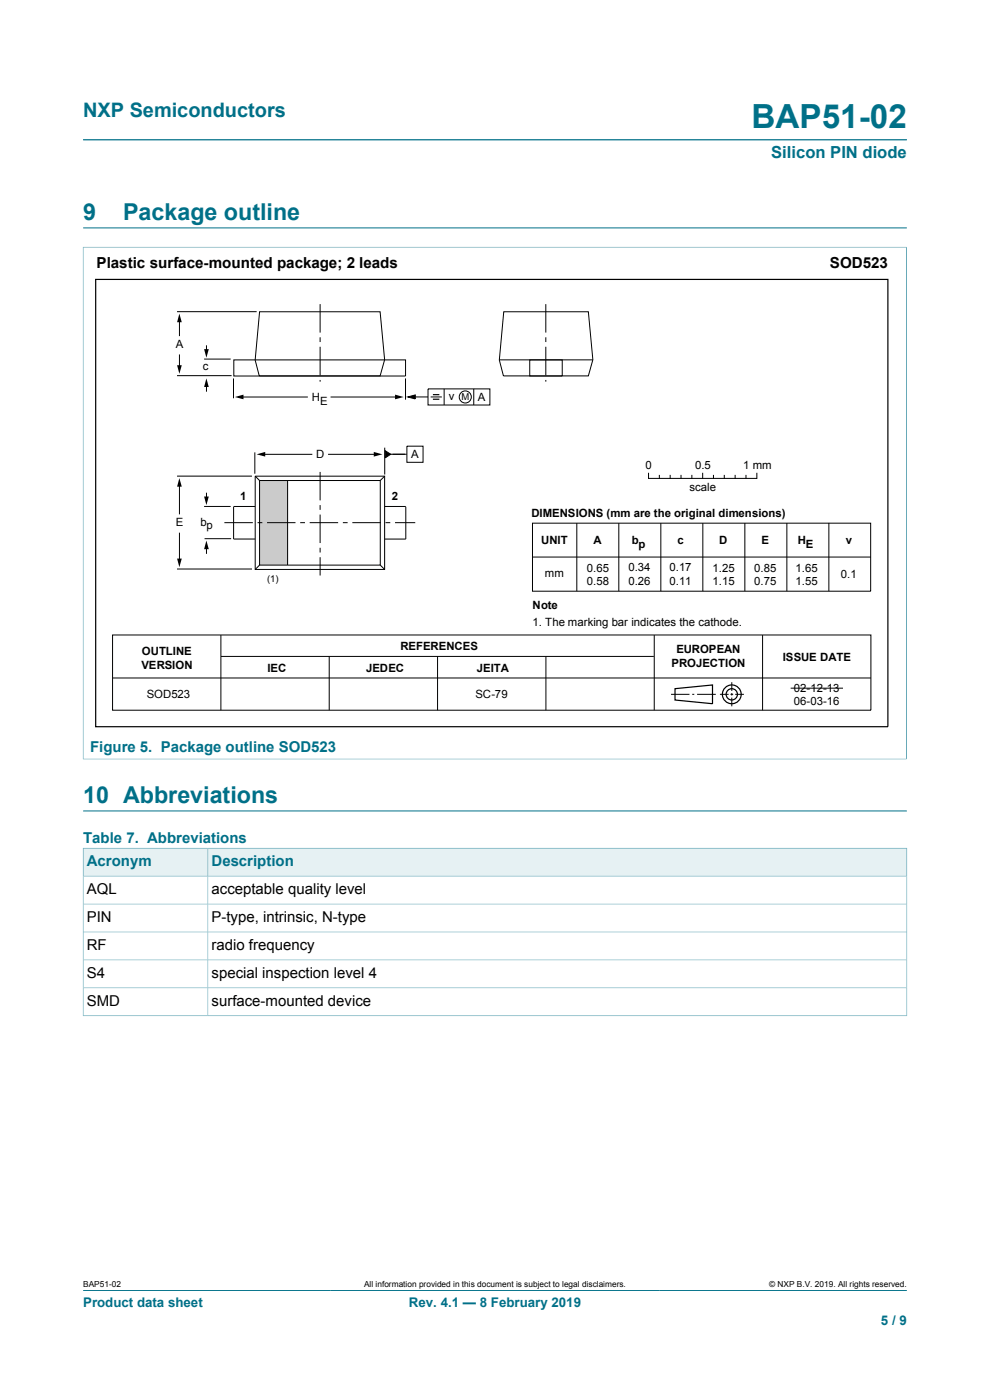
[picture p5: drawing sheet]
<svg xmlns="http://www.w3.org/2000/svg" width="210mm" height="297mm" viewBox="0 0 210 297" stroke-linecap="round" stroke-linejoin="round" font-family="sans-serif">
<path d="M17.6 29.7h174.8M17.6 52.4h174.7M17.6 52.4v108.7M17.6 48.3h174.8M192.3 52.4v108.7M17.6 161h174.7M17.6 273.8h174.8" fill="none" stroke="#007088" stroke-width=".21"/>
<g fill="none" stroke="#000" stroke-width=".21">
<path d="M37.6 66.1h16.8M37.6 79.7h11.5M38.1 67.5v3.8M38.1 75.2v3.2M43.3 76.2h5.6M43.8 73.3v1.7M43.8 81.2v1.9M49.5 80.3v4.2M50.6 84.2h14.7M54.1 96v4.5M55.2 96.4h11M69.6 96.4h10.4"/>
<path d="M70.1 84.2h14.4M81.6 95v5.7M86 80.3v4.5M37.6 101h15.8M38.1 102.4v6.7M38.1 113v6.4M43.3 107.4h5.6M43.4 114.3h5.6M43.8 104.5v1.7M43.8 115.6v1.9M137.6 100.4v1.1M137.6 101.5h22.9"/>
<path d="M139.9 100.9v.6M142.2 100.9v.6M144.5 100.9v.6M146.8 100.9v.6M149.1 100.4v1.1M151.3 100.9v.6M153.6 100.9v.6M155.9 100.9v.6M158.2 100.9v.6M160.5 100.4v1.1M23.9 134.7h160.8v16h-160.8zM37.6 120.7h15.8"/>
<path d="M46.9 134.7v16M46.9 139.3h91.8M69.8 139.3v11.4M92.8 139.3v11.4M115.8 139.3v11.4M138.8 134.7v16M161.8 134.7v16M23.9 143.8h160.8M142.3 147.3h3.9M146.8 147.3h.5M147.9 147.3h3.9M152.7 147.3h1.9"/>
<path d="M155 147.3h.5M155.2 144.7v1.9M155.2 147v.5M155.2 148v1.8M156 147.3h1.8"/>
</g>
<g fill="none" stroke="#000" stroke-width=".25">
<path d="M20.3 59.3h168v94.9h-168zM143.2 146.1l7.9-.8v4l-7.9-.8z"/>
<circle cx="155.2" cy="147.3" r="1.99"/>
<circle cx="155.2" cy="147.3" r="1.2"/>
</g>
<path d="M37.6 77.5h1l-.6 1.8zM38 66.5l.6 1.9h-1zM43.3 74.1h1l-.5 1.8zM43.8 80.3l.5 1.8h-1zM49.8 84.2l1.8-.5v1zM54.4 96.4l1.9-.5v1zM79.3 95.9l1.8 .5-1.8 .5zM83.8 83.7l1.8 .5-1.8 .5zM37.6 118.5h1l-.6 1.8zM38 101.4l.6 1.8h-1zM43.3 105.3h1l-.5 1.9zM43.8 114.7l.5 1.8h-1z" fill="#000"/>
<path d="M55.1 101.9h5.9v18h-5.9z" fill="#cbcbcb"/>
<g fill="none" stroke="#000" stroke-width=".21">
<path d="M49.6 76.4h36.4v3.4h-36.4zM55.1 66.1h25.5l1 10.2-1 3.4h-25.6l-.9-3.3zM67.9 64.5v6.1M67.9 71.6v1M67.9 73.6v6M105.9 76.3h19.9M106.9 66.1h17.9l1 10.2-1 3.4h-18l-.9-3.3zM112.4 76.4h6.9v3.4h-6.9zM115.8 64.5v6.1M115.8 71.6v1M115.8 73.6v6M67.9 80.6v.4"/>
<path d="M81.7 95.6l1.2 .8-1.2 .7zM82.3 96.4h4M86.3 94.7h3.4v3.4h-3.4zM86.5 84.2l1.6-.4v.8zM87.4 84.2h3.4M90.8 82.5h13.1v3.4h-13.1zM91.4 84.2h2.3M94.2 82.5v3.4M100.5 82.5v3.4M115.8 80.6v.4M47.6 110.9h6M49.6 107.5v6.9h4.5"/>
<path d="M49.6 107.4h4.5M54.1 101h27.5v19.8h-27.5zM54.1 101l1 .9M54.6 110.9h1M55.1 101.9h25.6v18h-25.6zM55.1 119.9l-1 .9M56.6 110.9h6.1M61 102v17.9M63.7 110.9h1M65.7 110.9h6M67.9 100.1v6.1M67.9 107.2v1"/>
<path d="M67.9 109.2v6M67.9 116.2v1M67.9 118.2v3.9M72.7 110.9h1M74.7 110.9h6.1M80.7 119.9l.9 .9M81.6 107.4h4.5M81.6 101l-.9 .9M81.8 110.9h1M83.8 110.9h4.3M86.1 107.5v6.9h-4.5M113 111h71.7v14.4h-71.7z"/>
<path d="M113 118.2h71.7M122.4 111v14.4M131.3 111v14.4M140.2 111v14.4M149.1 111v14.4M158 111v14.4M166.9 111v14.4M175.8 110.9v14.5M167.7 146h11.1"/>
<circle cx="98.7" cy="84.2" r="1.28"/>
</g>
<path d="M81.7 95.6l1.2 .8-1.2 .7zM86.5 84.2l1.6-.4v.8z" fill="#000"/>
<path d="M91.8 83.7h1.4M91.8 84.7h1.4" fill="none" stroke="#000" stroke-width=".25"/>
<path d="M17.6 172h174.8" fill="none" stroke="#007088" stroke-width=".21"/>
<path d="M17.7 180h26.3v5.8h-26.3z" fill="#e6f1f3"/>
<path d="M17.6 179.9v6h26.5v-6h-26.5" fill="none" stroke="#007088" stroke-width=".21"/>
<path d="M44.2 180h148.1v5.8h-148.1z" fill="#e6f1f3"/>
<path d="M192.4 179.9v35.7M192.4 179.9h-148.3v35.6M17.6 191.8h174.8M17.6 197.7h174.8M192.4 185.9h-174.8v29.7M17.6 215.5h174.8M17.6 203.6h174.8M17.6 209.6h174.8" fill="none" stroke="#007088" stroke-width=".21"/>
<text font-size="7.1" fill="#007088" x="159.4" y="27.2">BAP51-02</text>
<g font-size="4.9" fill="#007088">
<text x="17.6" y="46.6">9</text>
<text x="26.1" y="46.6">Package outline</text>
<text x="17.6" y="170.3">10 Abbreviations</text>
</g>
<text font-size="4.2" fill="#007088" x="17.6" y="24.8">NXP Semiconductors</text>
<text font-size="3.5" fill="#007088" x="163.6" y="33.5">Silicon PIN diode</text>
<g font-size="3.2">
<text x="20.5" y="56.9">Plastic surface-mounted package; 2 leads</text>
<text x="176" y="56.9">SOD523</text>
<text x="18.4" y="189.6">AQL</text>
<text x="44.9" y="189.6">acceptable quality level</text>
<text x="18.4" y="195.6">PIN</text>
<text x="44.9" y="195.6">P-type, intrinsic, N-type</text>
<text x="18.4" y="201.5">RF</text>
<text x="44.9" y="201.5">radio frequency</text>
<text x="18.4" y="207.4">S4</text>
<text x="44.9" y="207.4">special inspection level 4</text>
<text x="18.4" y="213.4">SMD</text>
<text x="44.9" y="213.4">surface-mounted device</text>
</g>
<g font-size="3.2" fill="#007088">
<text x="19.1" y="159.5">Figure 5. Package outline SOD523</text>
<text x="17.6" y="178.9">Table 7. Abbreviations</text>
<text x="18.4" y="183.7">Acronym</text>
<text x="44.9" y="183.7">Description</text>
</g>
<g font-size="2.8" fill="#007088">
<text x="17.6" y="277.3">Product data sheet</text>
<text x="86.7" y="277.3">Rev. 4.1 — 8 February 2019</text>
<text x="186.9" y="281">5 / 9</text>
</g>
<g font-size="2.4">
<text x="37.3" y="73.9">A</text>
<text x="43" y="78.5">c</text>
<text x="66.1" y="85.1">H</text>
<text x="67.9" y="86">E</text>
<text x="95.2" y="84.9">v</text>
<text x="101.4" y="85.1">A</text>
<text x="67.1" y="97.3">D</text>
<text x="87.2" y="97.2">A</text>
<text x="136.9" y="99.4">0</text>
<text x="147.5" y="99.4">0.5</text>
<text x="157.6" y="99.4">1 mm</text>
<text x="50.9" y="106.1">1</text>
<text x="83.1" y="106.1">2</text>
<text x="146.3" y="104.2">scale</text>
<text x="37.3" y="111.7">E</text>
<text x="42.5" y="111.5">b</text>
<text x="43.8" y="112.3">p</text>
<text x="112.7" y="109.8">DIMENSIONS (mm are the original dimensions)</text>
<text x="114.8" y="115.5">UNIT</text>
<text x="125.9" y="115.5">A</text>
<text x="134" y="115.5">b</text>
<text x="135.5" y="116.2">p</text>
<text x="143.7" y="115.5">c</text>
<text x="152.5" y="115.5">D</text>
<text x="161.5" y="115.5">E</text>
<text x="169.2" y="115.5">H</text>
<text x="171" y="116.2">E</text>
<text x="179.4" y="115.5">v</text>
<text x="115.6" y="122.4">mm</text>
<text x="124.5" y="121.3">0.65</text>
<text x="124.5" y="124.2">0.58</text>
<text x="133.3" y="121.1">0.34</text>
<text x="133.3" y="124.1">0.26</text>
<text x="142" y="121.1">0.17</text>
<text x="142" y="124.1">0.11</text>
<text x="151.2" y="121.3">1.25</text>
<text x="151.2" y="124.2">1.15</text>
<text x="160" y="121.3">0.85</text>
<text x="160" y="124.2">0.75</text>
<text x="168.7" y="121.3">1.65</text>
<text x="168.7" y="124.2">1.55</text>
<text x="178.4" y="122.5">0.1</text>
<text x="113" y="129.3">Note</text>
<text x="84.9" y="137.9">REFERENCES</text>
<text x="113" y="132.9">1. The marking bar indicates the cathode.</text>
<text x="30" y="141.8">VERSION</text>
<text x="30.1" y="138.9">OUTLINE</text>
<text x="56.7" y="142.5">IEC</text>
<text x="77.7" y="142.5">JEDEC</text>
<text x="101.1" y="142.5">JEITA</text>
<text x="142.5" y="141.6">PROJECTION</text>
<text x="143.5" y="138.6">EUROPEAN</text>
<text x="166.1" y="140.1">ISSUE DATE</text>
<text x="31.1" y="148.1">SOD523</text>
<text x="100.9" y="148.1">SC-79</text>
<text x="168.4" y="146.7">02-12-13</text>
<text x="168.4" y="149.6">06-03-16</text>
</g>
<g font-size="2">
<text x="97.9" y="84.9">M</text>
<text x="56.7" y="123.5">(1)</text>
</g>
<g font-size="1.8">
<text x="17.6" y="273.1">BAP51-02</text>
<text x="77.2" y="273.1">All information provided in this document is subject to legal disclaimers.</text>
<text x="163.2" y="273.1">© NXP B.V. 2019. All rights reserved.</text>
</g>
</svg>
